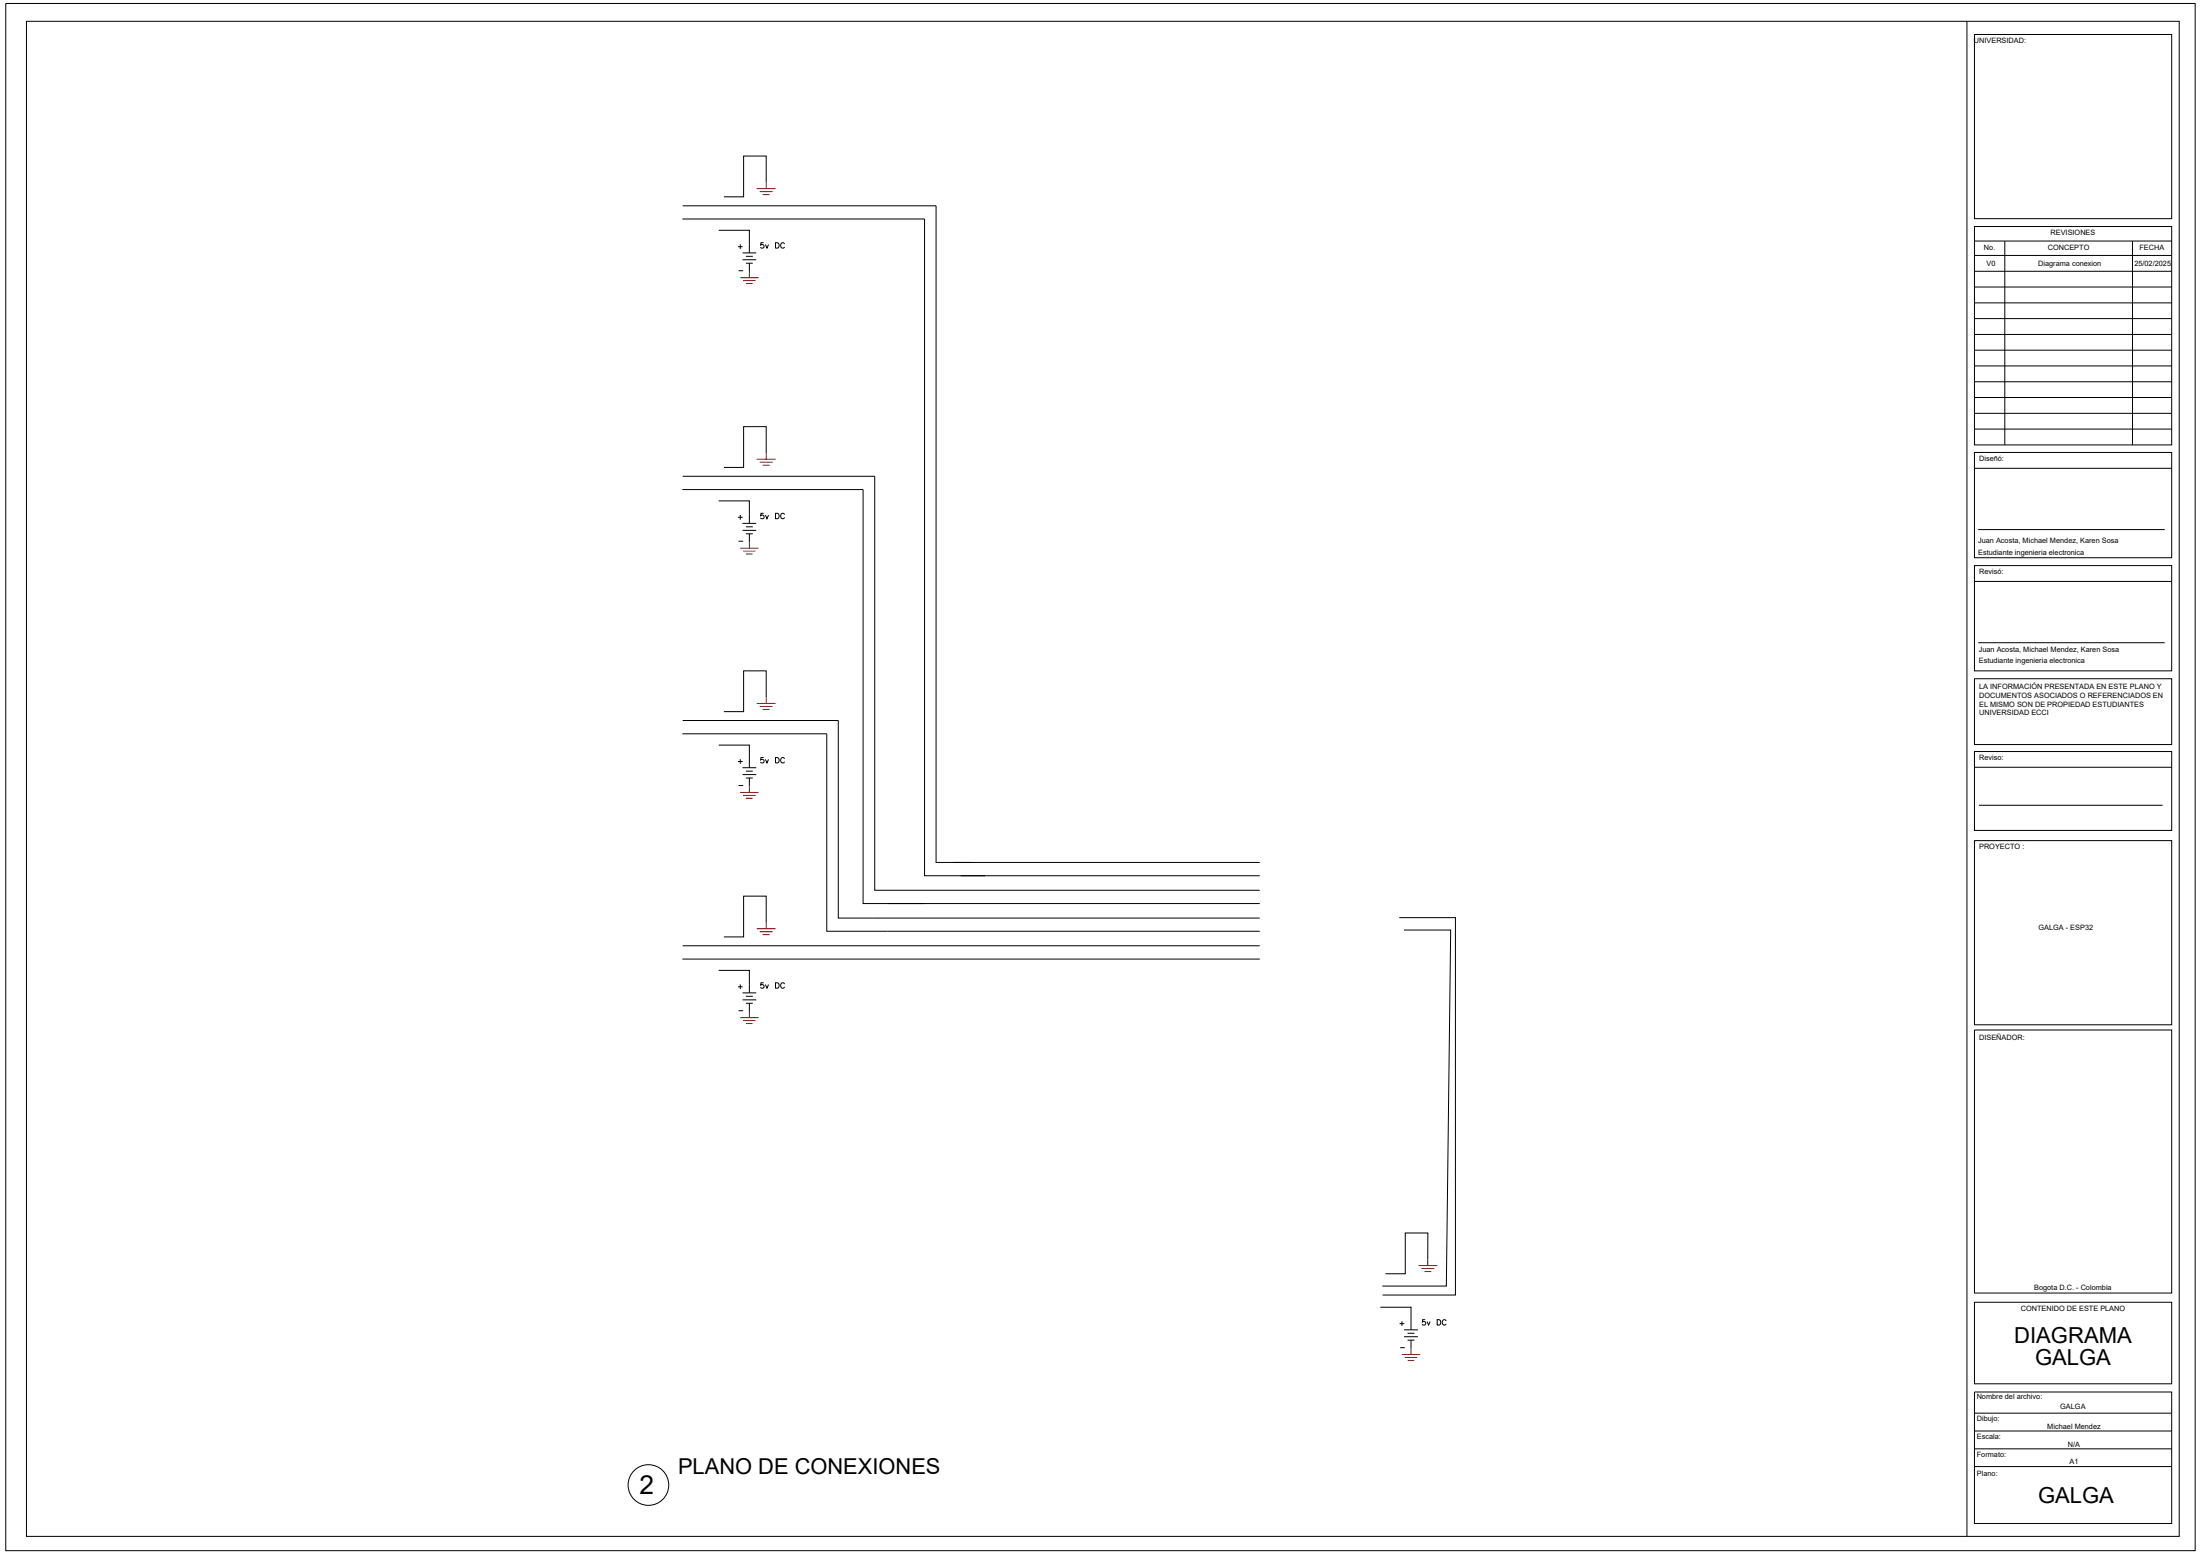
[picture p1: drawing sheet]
<svg xmlns="http://www.w3.org/2000/svg" width="841mm" height="594mm" viewBox="0 0 841 594" stroke-linecap="round" stroke-linejoin="round" font-family="sans-serif">
<!-- layer: 0 -->
<g fill="none" stroke="#000" stroke-width=".38">
<path d="M261 78.6h96.8v250.9h13.5M292.9 69.8v-10.2h-8.6v15.6h-7.6M260.9 83.7h92.5v250.9h23.2M274.7 88h11.8v8.6M283.8 96.6h5.3M283.8 99.2h5.3M285.2 97.9h2.6M285.2 100.6h2.6M286.5 100.6v3.3M292.9 173.2v-10.2h-8.6v15.6h-7.6M260.9 187h69v158.2h23.2M261 182h73.4v158.1h147.2"/>
<path d="M274.7 191.4h11.8v8.6M283.8 200h5.3M283.8 202.6h5.3M285.2 201.3h2.6M285.2 203.9h2.6M286.5 203.9v3.3M261 275.3h59.5v75.4h161.1M292.9 266.5v-10.2h-8.6v15.6h-7.6M260.9 280.3h55.2v75.5h165.5M274.7 284.7h11.8v8.6M283.8 293.3h5.3M283.8 295.9h5.3"/>
<path d="M285.2 294.6h2.6M285.2 297.2h2.6M286.5 297.2v3.3M364.6 329.5h117M367.2 334.6h114.4M292.9 352.5v-10.1h-8.6v15.5h-7.6M339.3 345.2h142.3M534.9 350.6h21.5v144.2h-27.9M536.7 355.3h17.9l-1.7 136h-24.5M260.9 366.4h220.7M261 361.3h220.6M274.7 370.7h11.8v8.6"/>
<path d="M283.8 379.3h5.3M283.8 382h5.3M285.2 380.6h2.6M285.2 383.3h2.6M286.5 383.3v3.3M527.7 499.4h11.7v8.7M545.8 481.2v-10.1h-8.6v15.5h-7.6M536.7 508.1h5.3M536.7 510.7h5.3M538.1 509.4h2.6M538.1 512h2.6M539.4 512v3.3"/>
</g>
<g fill="none" stroke="#f00" stroke-width=".38">
<path d="M289.3 72.1h7.2M290.4 73.2h5M291.5 74.4h2.7M292.9 69.8v2.3M283 106.1h7M284.1 107.2h4.8M285.2 108.3h2.5M286.5 103.9v2.2M289.3 175.4h7.2M290.4 176.6h5M291.5 177.7h2.7M292.9 173.2v2.2"/>
<path d="M283 209.4h7M284.1 210.5h4.8M285.2 211.7h2.5M286.5 207.2v2.2M289.3 268.7h7.2M290.4 269.9h5M291.5 271h2.7M292.9 266.5v2.2M283 302.7h7M284.1 303.9h4.8M285.2 305h2.5M286.5 300.5v2.2"/>
<path d="M289.3 354.8h7.2M290.4 356h5M291.5 357.1h2.7M292.9 352.5v2.3M283 388.8h7M284.1 389.9h4.8M285.2 391h2.5M286.5 386.6v2.2M542.2 483.5h7.2M543.3 484.6h5M544.5 485.8h2.7M545.8 481.2v2.3"/>
<path d="M535.9 517.5h7M537 518.6h4.8M538.1 519.7h2.6M539.4 515.3v2.2"/>
</g>
<!-- layer: 6 -->
<g fill="none" stroke="#000" stroke-width=".38">
<path d="M2.2 1.3h837v591.1h-837zM10.1 8.1h823v578.9h-823zM751.9 8.1v578.9M754.8 13.2h75.4v70.3h-75.4zM754.8 86.5h75.4v83.5h-75.4zM754.8 92.1h75.4M754.8 97.6h75.4M766.4 92.1v77.9M815.2 92.1v77.9M754.8 103.6h75.4M754.8 109.7h75.4M754.8 115.7h75.4"/>
<path d="M754.8 121.7h75.4M754.8 127.8h75.4M754.8 133.8h75.4M754.8 139.8h75.4M754.8 145.9h75.4M754.8 151.9h75.4M754.8 157.9h75.4M754.8 172.9h75.4v40.2h-75.4zM754.8 163.9h75.4M754.8 178.9h75.4M754.8 216.1h75.4v40.2h-75.4zM754.8 222.1h75.4"/>
<path d="M754.8 259.3h75.4v25.2h-75.4zM756.2 245.5h71.3M754.8 287.1h75.4v30.2h-75.4zM754.8 293.1h75.4M756.5 307.7h70.3M754.8 321.2h75.4v70.3h-75.4zM754.8 393.5h75.4v100.5h-75.4zM754.8 497.5h75.4v31.2h-75.4zM754.8 531.8h75.4v50.3h-75.4zM754.8 539.9h75.4M754.8 546.7h75.4M754.8 553.5h75.4"/>
<path d="M754.8 560.3h75.4"/>
</g>
<!-- layer: 3 -->
<path d="M756.2 202.3h71.3" fill="none" stroke="#000" stroke-width=".38"/>
<!-- layer: G-ANNO-TTLB -->
<circle cx="247.9" cy="567.3" r="7.8" fill="none" stroke="#000" stroke-width=".38"/>
<text font-size="10" x="244.5" y="570.8">2</text>
<g font-size="8.4">
<text x="770" y="513.1">DIAGRAMA</text>
<text x="778" y="521.5">GALGA</text>
<text x="259.2" y="563.1">PLANO DE CONEXIONES</text>
<text x="779.1" y="574.2">GALGA</text>
</g>
<g font-size="5.3">
<text x="289.6" y="96">5v DC</text>
<text x="289.6" y="199.3">5v DC</text>
<text x="289.6" y="292.8">5v DC</text>
<text x="289.6" y="378.9">5v DC</text>
</g>
<g font-size="4.9">
<text x="280.8" y="96.3">+</text>
<text x="280.8" y="199.7">+</text>
<text x="280.8" y="293.2">+</text>
<text x="280.8" y="379.2">+</text>
<text x="533.8" y="507.6">+</text>
<text x="542.6" y="507.3">5v DC</text>
</g>
<g font-size="2.8">
<text x="754.6" y="16.6">UNIVERSIDAD:</text>
<text x="783.9" y="89.9">REVISIONES</text>
<text x="758.4" y="95.4">No.</text>
<text x="782.8" y="95.5">CONCEPTO</text>
<text x="817.8" y="95.5">FECHA</text>
<text x="759.4" y="101.7">V0</text>
<text x="779.1" y="101.7">Diagrama conexion</text>
<text x="815.9" y="101.7">25/02/2025</text>
<text x="756.6" y="176.2">Diseñó:</text>
<text x="756.2" y="207.6">Juan Acosta, Michael Mendez, Karen Sosa</text>
<text x="756.2" y="211.9">Estudiante ingenieria electronica</text>
<text x="756.6" y="219.5">Revisó:</text>
<text x="756.5" y="248.9">Juan Acosta, Michael Mendez, Karen Sosa</text>
<text x="756.5" y="253.3">Estudiante ingenieria electronica</text>
<text x="756.6" y="263.2">LA INFORMACIÓN PRESENTADA EN ESTE PLANO Y</text>
<text x="756.6" y="266.5">DOCUMENTOS ASOCIADOS O REFERENCIADOS EN</text>
<text x="756.6" y="269.9">EL MISMO SON DE PROPIEDAD ESTUDIANTES</text>
<text x="756.6" y="273.3">UNIVERSIDAD ECCI</text>
<text x="756.6" y="290.5">Reviso:</text>
<text x="756.6" y="324.5">PROYECTO :</text>
<text x="779.3" y="355.3">GALGA - ESP32</text>
<text x="756.6" y="397.3">DISEÑADOR:</text>
<text x="777.6" y="492.8">Bogota D.C. - Colombia</text>
<text x="772.5" y="500.9">CONTENIDO DE ESTE PLANO</text>
<text x="755.6" y="534.6">Nombre del archivo:</text>
<text x="787.6" y="538.4">GALGA</text>
<text x="755.7" y="542.8">Dibujo:</text>
<text x="782.7" y="545.9">Michael Mendez</text>
<text x="755.7" y="549.8">Escala:</text>
<text x="755.7" y="556.6">Formato:</text>
<text x="790.5" y="552.7">N/A</text>
<text x="755.7" y="563.9">Plano:</text>
<text x="791.1" y="559.5">A1</text>
</g>
<g font-size="2.6">
<text x="281.2" y="104.8">-</text>
<text x="281.2" y="208.1">-</text>
<text x="281.2" y="301.3">-</text>
<text x="281.2" y="387.3">-</text>
<text x="534.1" y="516.1">-</text>
</g>
</svg>
